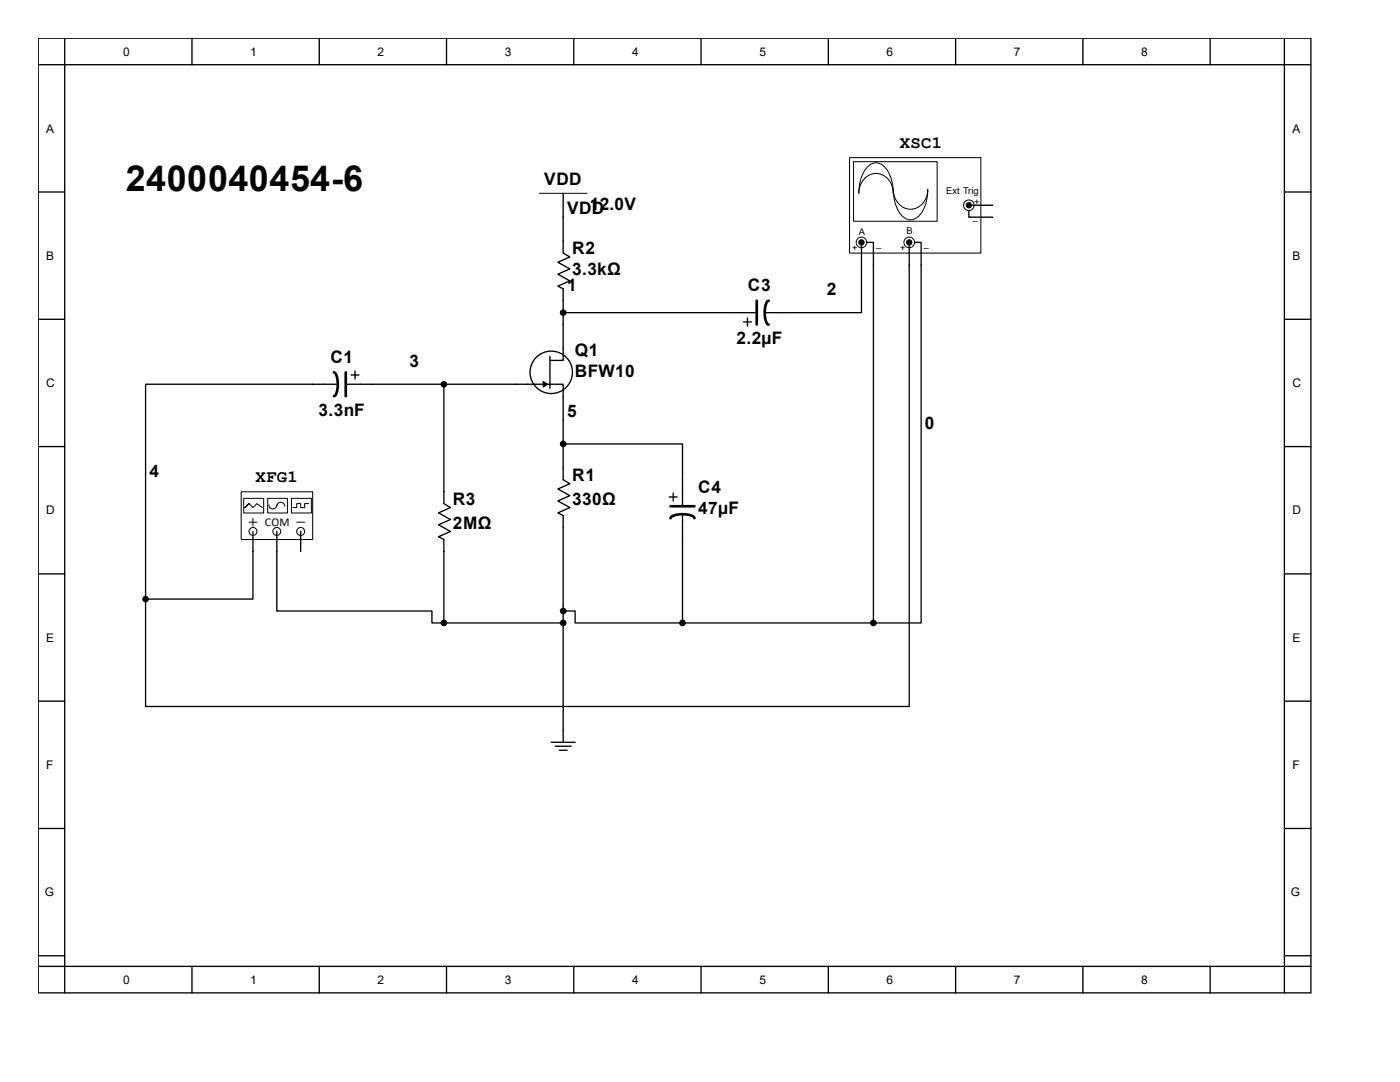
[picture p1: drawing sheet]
<svg xmlns="http://www.w3.org/2000/svg" width="279mm" height="216mm" viewBox="0 0 279 216" stroke-linecap="round" stroke-linejoin="round" font-family="sans-serif">
<g fill="none" stroke="#000" stroke-width=".26">
<path d="M7.6 7.6h254v190.5h-254zM7.6 12.9h254M12.9 7.6v190.5M38.3 7.6v5.3M63.7 7.6v5.3M89.1 7.6v5.3M114.5 7.6v5.3M139.9 7.6v5.3M165.3 7.6v5.3M190.7 7.6v5.3M216.1 7.6v5.3M241.5 7.6v5.3"/>
<path d="M256.3 7.6v190.5M7.6 38.3h5.3M112.4 38.6v4.7M256.3 38.3h5.3M112.4 48.1v2.4l1.3 .8-2.4 1 2.4 1.4-2.4 1 2.4 1.3-2.4 1.1 1.1 .5v2.4M7.6 63.7h5.3M62.4 76.7h5M69 76.7h5.3M70.1 74.8h1.5M70.9 74v1.6M102.9 76.7h9.5v7.1M109.7 71.1v6.4"/>
<path d="M112.4 64.8v7.1h-2.7M256.3 63.7h5.3M7.6 89.1h5.3M256.3 89.1h5.3M7.6 114.5h5.3M256.3 114.5h5.3M7.6 139.9h5.3M256.3 139.9h5.3M110 148.1h4.8M110.8 148.9h3.2M111.6 149.7h1.6M112.4 145.7v2.4"/>
<path d="M7.6 165.3h5.3M256.3 165.3h5.3M7.6 190.7h5.3M7.6 192.8h254M38.3 192.8v5.3M63.7 192.8v5.3M89.1 192.8v5.3M114.5 192.8v5.3M139.9 192.8v5.3M165.3 192.8v5.3M190.7 192.8v5.3M216.1 192.8v5.3"/>
<path d="M241.5 192.8v5.3M256.3 190.7h5.3"/>
<circle cx="110" cy="74.3" r="4.2"/>
</g>
<path d="M107.6 38.6h9.6" fill="none" stroke="#000" stroke-width=".2"/>
<path d="M108.4 76.1l.8 .6-.8 .5z" fill="#000" stroke="#000" stroke-width=".26"/>
<path d="M66.6 74.3a2.44 2.44 0 0 1 .8 2.4l-.1 1.2a1.27 1.27 0 0 1-.7 1.2M69 74.3v4.8" fill="none" stroke="#000" stroke-width=".53"/>
<path d="M169.6 31.5h26.1v19h-26.1z" fill="#fff"/>
<path d="M169.5 31.5h26.2v19h-26.2z" fill="none" stroke="#000" stroke-width=".2"/>
<path d="M170.4 32.3h16.6v11.9h-16.6z" fill="#fff"/>
<path d="M170.3 32.3h16.7v11.9h-16.7zM173.1 33.3a2.35 2.35 0 0 1 4 .6 8.3 8.3 0 0 1 1.2 4.7 3.5 3.5 0 0 0-1.7-3.4 3.5 3.5 0 0 0-3.7 .1 4.1 4.1 0 0 0-1.5 3.3 7.8 7.8 0 0 1 1.7-5.3zM178.3 37.8a3.5 3.5 0 0 0 1.6 3.3 3.5 3.5 0 0 0 3.7 0 4.1 4.1 0 0 0 1.6-3.3 7.2 7.2 0 0 1-2.3 5.7 2.38 2.38 0 0 1-3.4-1.1 8.3 8.3 0 0 1-1.2-4.6z" fill="none" stroke="#000" stroke-width=".2"/>
<g fill="#fff" stroke="#000" stroke-width=".2">
<circle cx="181.5" cy="48.4" r="1.06"/>
<circle cx="171.9" cy="48.4" r="1.06"/>
<circle cx="193.4" cy="41" r="1.06"/>
</g>
<path d="M171.9 48.9v4M173 48.4h1.3v4.5M181.5 48.4v4.5M182.5 48.4h1.3v4.5M193.4 42v1.3h4.7M193.6 41h4.5" fill="none" stroke="#000" stroke-width=".26"/>
<g fill="#000" stroke="#000" stroke-width=".2">
<circle cx="171.9" cy="48.4" r=".53"/>
<circle cx="181.5" cy="48.4" r=".53"/>
<circle cx="193.4" cy="41" r=".53"/>
</g>
<path d="M48.2 98.2h14.2v9.5h-14.2z" fill="#fff"/>
<path d="M48.1 98.1h14.3v9.6h-14.3z" fill="none" stroke="#000" stroke-width=".2"/>
<circle cx="50.5" cy="106" r=".79" fill="#fff" stroke="#000" stroke-width=".2"/>
<path d="M50.5 106v1.6" fill="none" stroke="#000" stroke-width=".26"/>
<path d="M49.7 104.2h1.6" fill="none" stroke="#000" stroke-width=".2"/>
<circle cx="55.2" cy="106" r=".79" fill="#fff" stroke="#000" stroke-width=".2"/>
<path d="M55.2 106v1.6" fill="none" stroke="#000" stroke-width=".26"/>
<circle cx="60" cy="106" r=".79" fill="#fff" stroke="#000" stroke-width=".2"/>
<path d="M50.5 103.4v1.6M59.2 104.2h1.6" fill="none" stroke="#000" stroke-width=".2"/>
<path d="M60 106v1.6" fill="none" stroke="#000" stroke-width=".26"/>
<path d="M48.7 99.5h3.9v2.9h-3.9z" fill="#fff"/>
<path d="M48.6 99.4h4v3h-4zM48.9 101.3l.8-.8-.8 .8 .8-.8 .8 .8 .8-.8 1 .8" fill="none" stroke="#000" stroke-width=".2"/>
<path d="M53.5 99.5h3.9v2.9h-3.9z" fill="#fff"/>
<path d="M53.4 99.4h4v3h-4zM53.7 100.8a.79 .79 0 0 0 .8 .7 .79 .79 0 0 0 .7-.7M55.2 101a.79 .79 0 0 1 .8-.8 .79 .79 0 0 1 .8 .8" fill="none" stroke="#000" stroke-width=".2"/>
<path d="M58.2 99.5h3.9v2.9h-3.9z" fill="#fff"/>
<path d="M58.2 99.4h3.9v3h-3.9zM61.6 100.5h-.8v.8h-.8v-.8h-.8v.8h-.8" fill="none" stroke="#000" stroke-width=".2"/>
<g fill="none" stroke="#000" stroke-width=".26">
<path d="M112.4 43.3v4.8M171.9 52.9v9.5h-19.3M174.3 52.9v71.4M181.5 52.9v88.1h-152.4v-21.5M183.8 52.9v71.4h-9.5M62.4 76.7h-33.3v42.8M74.3 76.7h28.6M88.6 76.7v23.8l1.3 .8-2.4 1 2.4 1.4-2.4 1 2.4 1.3-2.4 1.1 1.1 .5v16.7M112.4 60v4.8M112.4 62.4h38.6M148.4 64.2h1.6M149.2 63.4v1.6"/>
<path d="M112.4 83.8v11.9l1.3 .8-2.4 1.1 2.4 1.3-2.4 1.1 2.4 1.3-2.4 1 1.1 .6v42.8M112.4 88.6h23.8v12.4M133.6 99.2h1.5M134.4 98.4v1.6M50.5 107.6v11.9h-21.4M55.2 107.6v14.3h31v2.4h2.4M60 107.6v2.4M136.2 102.6v21.7M88.6 124.3h23.8M112.4 121.9h2.4v2.4h21.4M136.2 124.3h38.1"/>
</g>
<g fill="#000" stroke="#000" stroke-width=".26">
<circle cx="88.6" cy="76.7" r=".53"/>
<circle cx="112.4" cy="62.4" r=".53"/>
<circle cx="112.4" cy="88.6" r=".53"/>
<circle cx="29.1" cy="119.5" r=".53"/>
<circle cx="88.6" cy="124.3" r=".53"/>
<circle cx="112.4" cy="121.9" r=".53"/>
<circle cx="112.4" cy="124.3" r=".53"/>
<circle cx="136.2" cy="124.3" r=".53"/>
<circle cx="174.3" cy="124.3" r=".53"/>
</g>
<path d="M151 60v4.8M153.4 60a2.44 2.44 0 0 0-.8 2.4l.1 1.2a1.27 1.27 0 0 0 .7 1.2M133.8 103.4a2.44 2.44 0 0 1 2.4-.8l1.2 .1a1.27 1.27 0 0 1 1.2 .7M133.8 101h4.8" fill="none" stroke="#000" stroke-width=".53"/>
<text font-size="7.2" x="25.1" y="38.2">2400040454-6</text>
<g font-size="3.4">
<text x="179.6" y="29.5">XSC1</text>
<text x="108.6" y="37">VDD</text>
<text x="117.7" y="42">12.0V</text>
<text x="113.2" y="42.8">VDD</text>
<text x="114.2" y="50.7">R2</text>
<text x="113.2" y="58.1">1</text>
<text x="114.2" y="54.9">3.3kΩ</text>
<text x="149.3" y="58.1">C3</text>
<text x="165" y="58.9">2</text>
<text x="114.7" y="71.1">Q1</text>
<text x="147" y="68.7">2.2µF</text>
<text x="66" y="72.4">C1</text>
<text x="81.7" y="73.2">3</text>
<text x="114.7" y="75.3">BFW10</text>
<text x="63.5" y="83">3.3nF</text>
<text x="113.2" y="83.3">5</text>
<text x="184.6" y="85.6">0</text>
<text x="29.8" y="95.2">4</text>
<text x="114.2" y="96">R1</text>
<text x="51" y="96.2">XFG1</text>
<text x="90.4" y="100.7">R3</text>
<text x="114.2" y="100.7">330Ω</text>
<text x="139.4" y="98.3">C4</text>
<text x="90.4" y="105.5">2MΩ</text>
<text x="139.4" y="102.6">47µF</text>
</g>
<g font-size="2.4">
<text x="24.6" y="11.1">0</text>
<text x="50" y="11.1">1</text>
<text x="75.4" y="11.1">2</text>
<text x="100.8" y="11.1">3</text>
<text x="126.2" y="11.1">4</text>
<text x="151.6" y="11.1">5</text>
<text x="177" y="11.1">6</text>
<text x="202.4" y="11.1">7</text>
<text x="227.8" y="11.1">8</text>
<text x="9.2" y="26.5">A</text>
<text x="257.9" y="26.5">A</text>
<text x="9.2" y="51.9">B</text>
<text x="257.9" y="51.9">B</text>
<text x="9.2" y="77.3">C</text>
<text x="257.9" y="77.3">C</text>
<text x="9.2" y="102.7">D</text>
<text x="52.9" y="104.9">COM</text>
<text x="257.9" y="102.7">D</text>
<text x="9.2" y="128.1">E</text>
<text x="257.9" y="128.1">E</text>
<text x="9.2" y="153.5">F</text>
<text x="257.9" y="153.5">F</text>
<text x="8.9" y="178.9">G</text>
<text x="257.6" y="178.9">G</text>
<text x="24.6" y="196.3">0</text>
<text x="50" y="196.3">1</text>
<text x="75.4" y="196.3">2</text>
<text x="100.8" y="196.3">3</text>
<text x="126.2" y="196.3">4</text>
<text x="151.6" y="196.3">5</text>
<text x="177" y="196.3">6</text>
<text x="202.4" y="196.3">7</text>
<text x="227.8" y="196.3">8</text>
</g>
<g font-size="1.9">
<text x="188.8" y="38.7">Ext Trig</text>
<text x="194.4" y="40.8">+</text>
<text x="171.4" y="46.9">A</text>
<text x="180.9" y="46.6">B</text>
<text x="194.1" y="44">_</text>
<text x="170.1" y="50.1">+</text>
<text x="174.8" y="49.3">_</text>
<text x="179.6" y="50.1">+</text>
<text x="184.4" y="49.3">_</text>
</g>
</svg>
